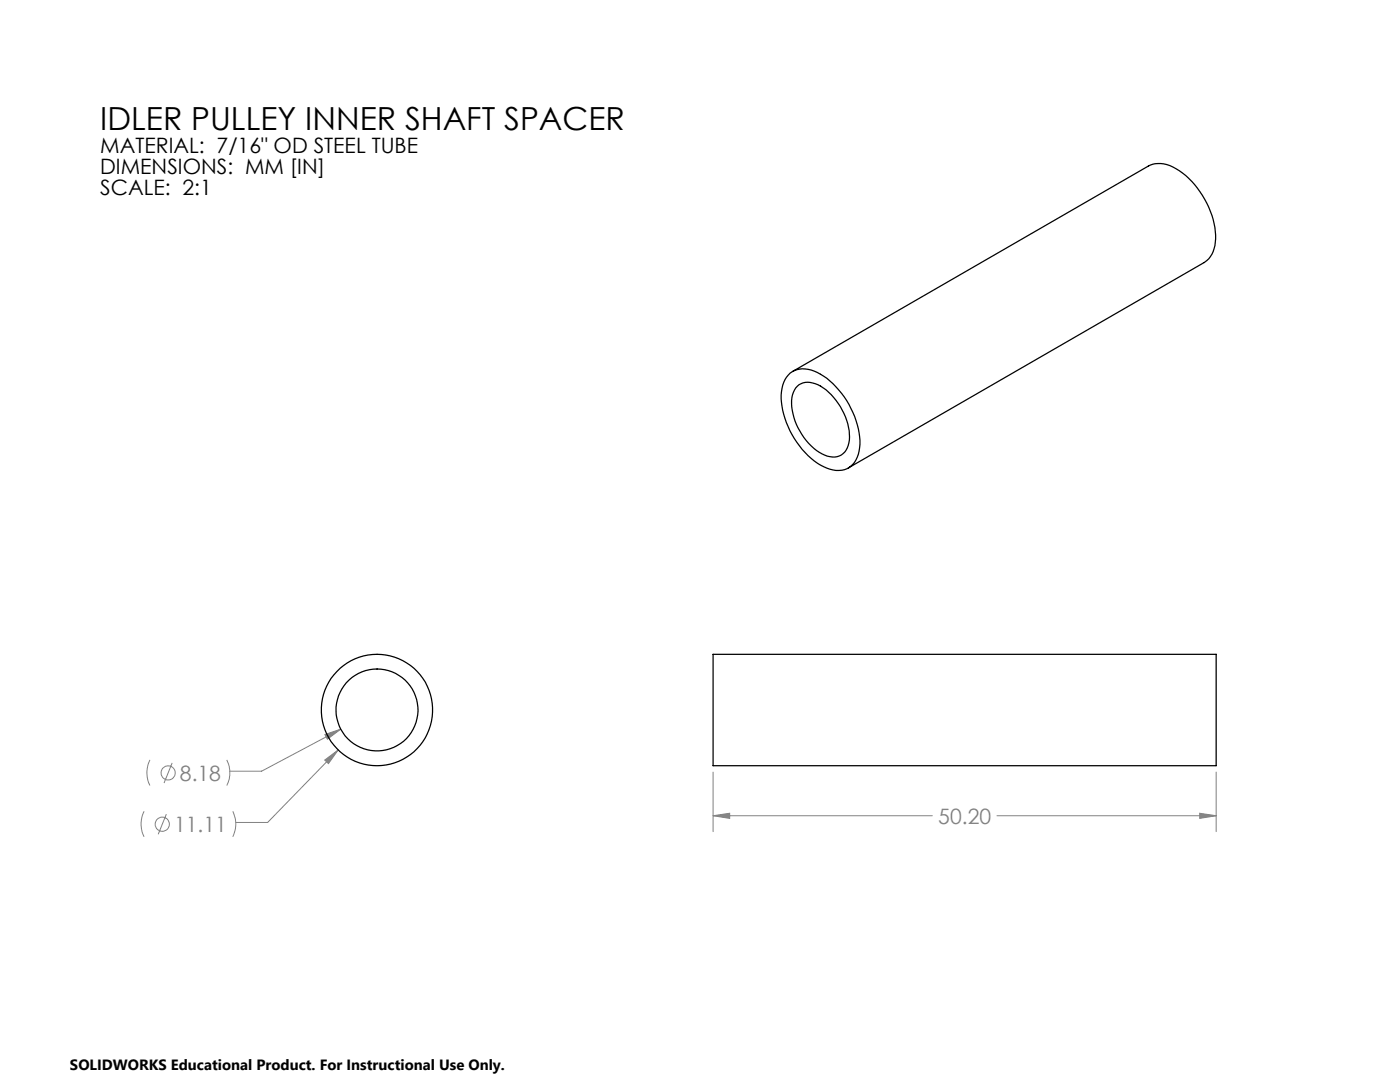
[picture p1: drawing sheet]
<svg xmlns="http://www.w3.org/2000/svg" width="279mm" height="216mm" viewBox="0 0 279 216" stroke-linecap="round" stroke-linejoin="round" font-family="sans-serif">
<g fill="none" stroke="#808080" stroke-width=".2">
<path d="M29.9 151.6a5.7 5.7 0 0 0 0 5.1M34.4 152.2l-1.7 4M45.3 151.6a5.7 5.7 0 0 1 0 5.1M64.8 151.7l2.7-2.1-2 2.8zM64.8 146.6l3.2-1.1-2.7 2zM67.5 149.6l-14.1 14.5h-6.3M68 145.5l-15.8 8.4h-6.3M142.3 154.1v11.8M242.7 154.1v11.8M28.8 161.9a5.7 5.7 0 0 0 0 5.1M33.2 162.5l-1.6 4M46.5 161.9a5.7 5.7 0 0 1 0 5.1"/>
<path d="M142.3 162.8l3.3-.5v1zM142.3 162.8h43.8M199 162.8h43.7M239.4 162.3l3.3 .5-3.3 .5z"/>
<circle cx="33.6" cy="154.2" r="1.41"/>
<circle cx="32.4" cy="164.5" r="1.41"/>
</g>
<path d="M64.8 151.7l.7 .7 2-2.8zM64.8 146.6l.5 .9 2.7-2zM142.3 162.8l3.3-.5v1zM239.4 162.3l3.3 .5-3.3 .5z" fill="#808080"/>
<g fill="none" stroke="#000" stroke-width=".25">
<path d="M157.7 74.5a5.1 5.1 0 0 1 6.1 .2 16.9 16.9 0 0 1 7.8 14.6 4.6 4.6 0 0 1-3.6 4.5 8.5 8.5 0 0 1-6.7-2.9 17.7 17.7 0 0 1-5.4-12.1 6.1 6.1 0 0 1 1.8-4.3zM158.2 74.1l71-41a5.8 5.8 0 0 1 6.2 1 17.5 17.5 0 0 1 7.2 13.6 5.3 5.3 0 0 1-2.3 4.7l-71 41M159.1 77.1a3.8 3.8 0 0 1 4.7-.1 12.8 12.8 0 0 1 5.7 10.8 3.3 3.3 0 0 1-4.4 3.2 12 12 0 0 1-7-9.1 5.4 5.4 0 0 1 1-4.8zM142.3 130.6h100.4v22.2h-100.4z"/>
<circle cx="75.2" cy="141.7" r="8.2"/>
<circle cx="75.2" cy="141.7" r="11.1"/>
</g>
<text font-size="6.3" x="20" y="25.9">IDLER PULLEY INNER SHAFT SPACER</text>
<g font-size="4.2">
<text x="20" y="30.5">MATERIAL: 7/16&quot; OD STEEL TUBE</text>
<text x="20" y="34.7">DIMENSIONS: MM [IN]</text>
<text x="20" y="38.9">SCALE: 2:1</text>
</g>
<g font-size="4.2" fill="#808080">
<text x="35.9" y="155.8">8.18</text>
<text x="34.7" y="166">11.11</text>
<text x="187.3" y="164.4">50.20</text>
</g>
<text font-size="3" x="14" y="213.5">SOLIDWORKS Educational Product. For Instructional Use Only.</text>
</svg>
